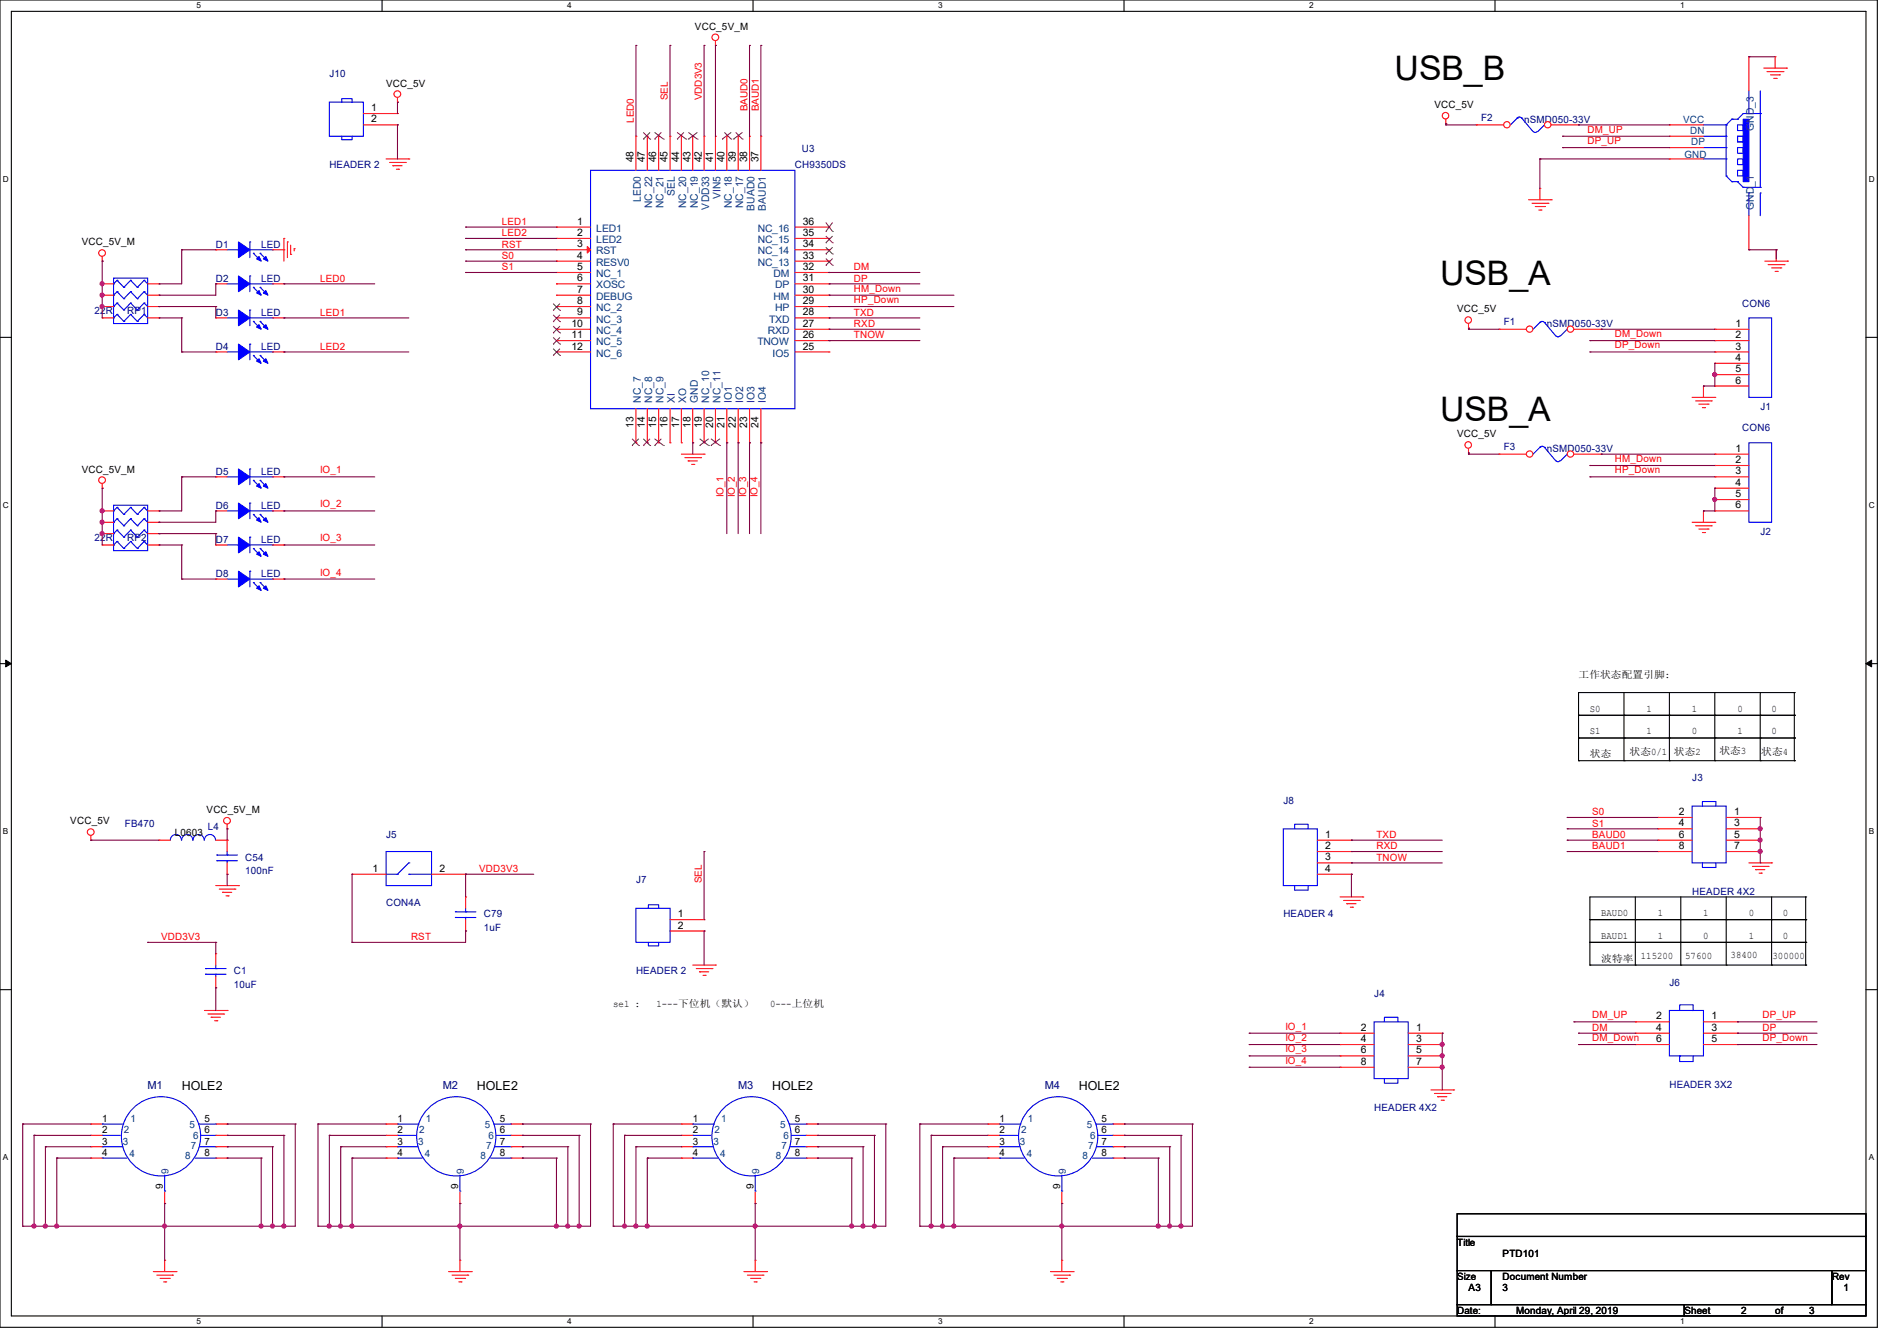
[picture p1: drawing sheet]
# OrCAD Capture schematic KVM_USB-UART_V190427.DSN
size A3; title: PTD101; rev: 1; note: 3

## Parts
C1  10uF  [C0603]
C54  100nF  [C0603]
C79  1uF  [C0603]
D1  LED  [0603_led_s1]
D2  LED  [0603_led_s1]
D3  LED  [0603_led_s1]
D4  LED  [0603_led_s1]
D5  LED  [0603_led_s1]
D6  LED  [0603_led_s1]
D7  LED  [0603_led_s1]
D8  LED  [0603_led_s1]
F1  nSMD050-33V  [1206]
F2  nSMD050-33V  [1206]
F3  nSMD050-33V  [1206]
J1  CON6  [usb_a_4p_90]
J2  CON6  [usb_a_4p_90]
J3  HEADER 4X2  [hdr254m-2x4]
J4  HEADER 4X2  [hdr254m-2x4]
J5  CON4A  [td-11xa]
J6  HEADER 3X2  [hdr254m-2x3]
J7  HEADER 2  [HDR_1X2_2R54]
J8  HEADER 4  [HDR_1X4_2R54]
J10  HEADER 2  [HDR_1X2_2R54]
L4  FB470  [L0603]
M1  HOLE2  [mth_c6mmd3p2mm_1]
M2  HOLE2  [mth_c6mmd3p2mm_1]
M3  HOLE2  [mth_c6mmd3p2mm_1]
M4  HOLE2  [mth_c6mmd3p2mm_1]
RP1  22R  [RP-4]
RP2  22R  [RP-4]
U3  CH9350DS  [lqfp_48]
U9  USB_MINI-B_1  [USB_B_90_1]

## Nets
GND: C1.1 C54.1 D1.K(CATHODE) J1.4 J1.5 J1.6 J2.4 J2.5 J2.6 J3.1 J3.3 J3.5 J3.7 J4.1 J4.3 J4.5 J4.7 J7.2 J8.4 J10.2 M1.1 M1.2 M1.3 M1.4 M1.5 M1.6 M1.7 M1.8 M1.9 M2.1 M2.2 M2.3 M2.4 M2.5 M2.6 M2.7 M2.8 M2.9 M3.1 M3.2 M3.3 M3.4 M3.5 M3.6 M3.7 M3.8 M3.9 M4.1 M4.2 M4.3 M4.4 M4.5 M4.6 M4.7 M4.8 M4.9 U3.18(GND) U9.4(GND) U9.5(GND_1) U9.6(GND_3)
VCC_5V: F1.1 F2.1 F3.1 J10.1 L4.1
VCC_5V_M: C54.2 L4.2 RP1.5(O4) RP1.6(O3) RP1.7(O2) RP1.8(O1) RP2.5(O4) RP2.6(O3) RP2.7(O2) RP2.8(O1) U3.41(VIN5)
VDD3V3: C1.2 C79.2 J5.2 U3.42(VDD33)
BAUD0: J3.6 U3.38(BUAD0)
BAUD1: J3.8 U3.37(BAUD1)
DM: J6.4 U3.32(DM)
DM_Down: J1.2 J6.6
DM_UP: J6.2 U9.2(DN)
DP: J6.3 U3.31(DP)
DP_Down: J1.3 J6.5
DP_UP: J6.1 U9.3(DP)
HM_Down: J2.2 U3.30(HM)
HP_Down: J2.3 U3.29(HP)
IO_1: D5.K(CATHODE) J4.2 U3.21(IO1)
IO_2: D6.K(CATHODE) J4.4 U3.22(IO2)
IO_3: D7.K(CATHODE) J4.6 U3.23(IO3)
IO_4: D8.K(CATHODE) J4.8 U3.24(IO4)
LED0: D2.K(CATHODE) U3.48(LED0)
LED1: D3.K(CATHODE) U3.1(LED1)
LED2: D4.K(CATHODE) U3.2(LED2)
RST: C79.1 J5.1 U3.3(RST)
RXD: J8.2 U3.27(RXD)
S0: J3.2 U3.4(RESV0)
S1: J3.4 U3.5(NC_1)
SEL: J7.1 U3.45(SEL)
TNOW: J8.3 U3.26(TNOW)
TXD: J8.1 U3.28(TXD)
N17487303: F2.2 U9.1(VCC)
N17531485: F1.2 J1.1
N17531678: F3.2 J2.1
N17533270: D2.A(ANODE) RP1.2(I2)
N17533273: D3.A(ANODE) RP1.3(I3)
N17533286: D1.A(ANODE) RP1.1(I1)
N17533403: D4.A(ANODE) RP1.4(I4)
N17537195: D6.A(ANODE) RP2.2(I2)
N17537197: D7.A(ANODE) RP2.3(I3)
N17537199: D5.A(ANODE) RP2.1(I1)
N17537201: D8.A(ANODE) RP2.4(I4)

Not connected (* = marked no-connect by the designer): U3 6(XOSC) 7(DEBUG) 8(NC_2)* 9(NC_3)* 10(NC_4)* 11(NC_5)* 12(NC_6)* 13(NC_7)* 14(NC_8)* 15(NC_9)* 16(XI) 17(XO) 19(NC_10)* 20(NC_11)* 25(IO5) 33(NC_13)* 34(NC_14)* 35(NC_15)* 36(NC_16)* 39(NC_17)* 40(NC_18)* 43(NC_19)* 44(NC_20)* 46(NC_21)* 47(NC_22)*

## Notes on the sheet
- USB_B
- USB_A
- USB_A
- 工作状态配置引脚:
- S0
- 1
- 1
- 0
- 0
- S1
- 1
- 0
- 1
- 0
- 状态
- 状态0/1
- 状态2
- 状态3
- 状态4
- BAUD0
- 1
- 1
- 0
- 0
- BAUD1
- 1
- 0
- 1
- 0
- 波特率
- 115200
- 57600
- 38400
- 300000
- sel :   1---下位机（默认）   0---上位机
